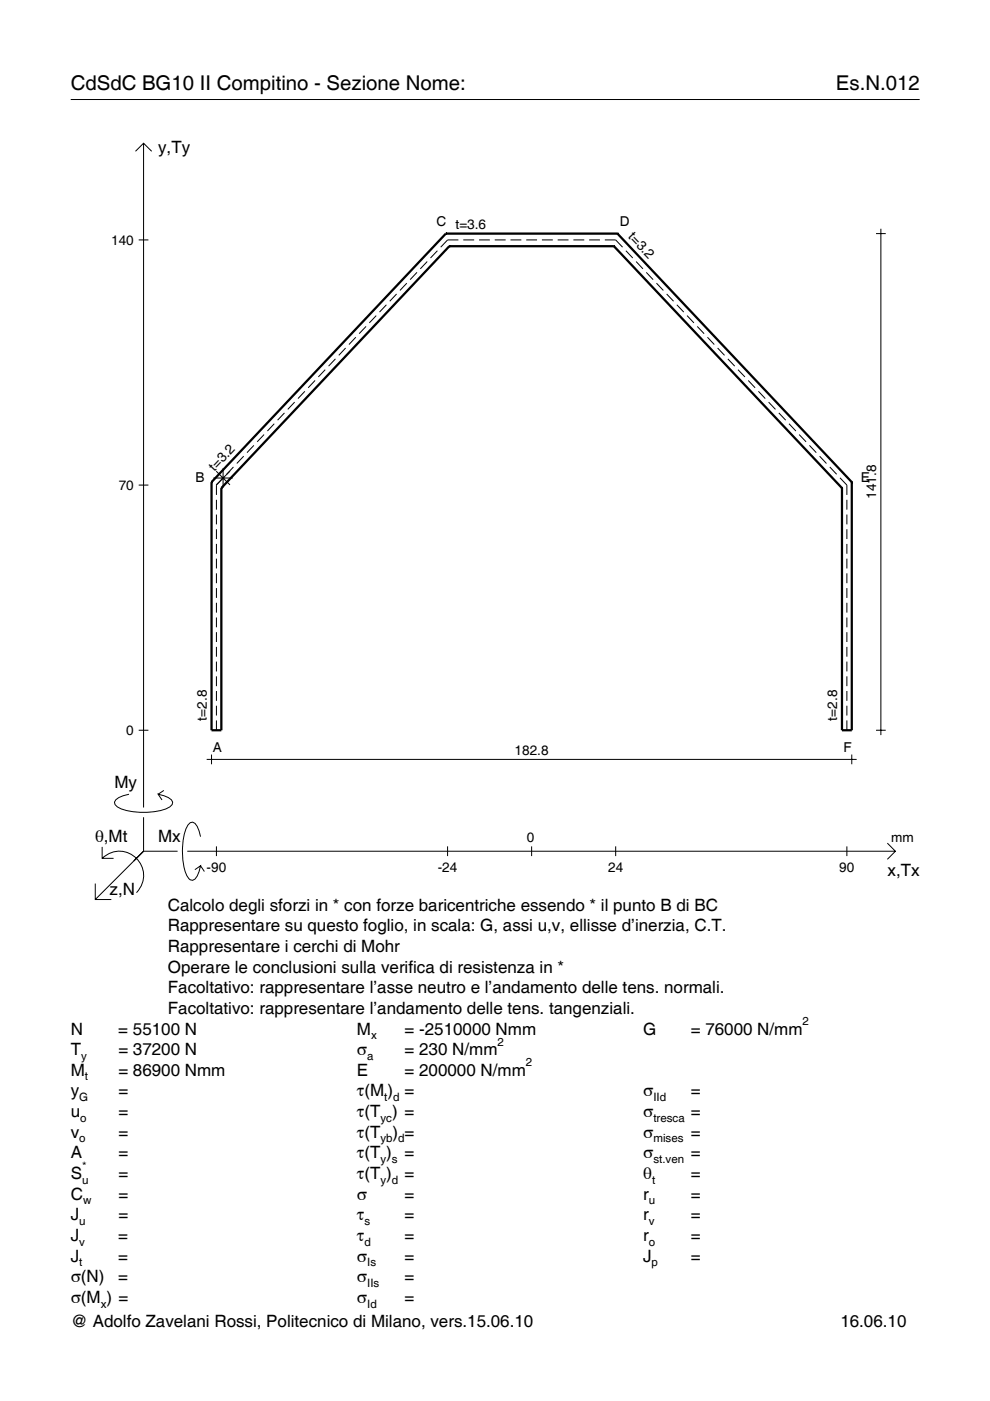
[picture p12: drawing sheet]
<svg xmlns="http://www.w3.org/2000/svg" width="210mm" height="297mm" viewBox="0 0 210 297" stroke-linecap="round" stroke-linejoin="round" font-family="sans-serif">
<g fill="none" stroke="#000" stroke-width=".21">
<path d="M15 21.1h180M28.7 32.1l1.7-1.7 1.8 1.7M30.4 30.4v140.8M29.4 50.9h2.1M88.4 57.7l-1.4 1.6M90.6 55.4l-1.5 1.6M92.7 53.2l-1.4 1.5M97.2 50.9h-2.3l-1.5 1.5M98.2 50.9h2.3M101.6 50.9h2.3M104.9 50.9h2.3M108.2 50.9h2.3"/>
<path d="M111.6 50.9h2.3M114.9 50.9h2.3M118.2 50.9h2.3M121.6 50.9h2.3M124.9 50.9h2.3M128.2 50.9h2.3l1.5 1.5M132.7 53.2l1.5 1.5M134.9 55.4l1.4 1.6M137 57.7l1.5 1.6M185.7 49.5h2.1M186.8 48.5v107.4M69 78.4l-1.5 1.5"/>
<path d="M71.1 76.1l-1.4 1.5M73.3 73.8l-1.5 1.5M75.4 71.5l-1.4 1.5M77.6 69.2l-1.5 1.5M79.8 66.9l-1.5 1.6M81.9 64.6l-1.4 1.6M84.1 62.3l-1.5 1.6M86.2 60l-1.4 1.6M139.2 60l1.4 1.6M141.3 62.3l1.5 1.6M143.5 64.6l1.5 1.6M145.7 66.9l1.4 1.6"/>
<path d="M147.8 69.2l1.5 1.5M150 71.5l1.4 1.5M152.2 73.8l1.4 1.5M154.3 76.1l1.5 1.5M156.5 78.4l1.4 1.5M45.8 99.9l3 2.9M47.3 99.3v4.1M48.8 99.9l-3 2.9M49.5 99l-1.5 1.6M51.7 96.7l-1.5 1.6M53.8 94.4l-1.4 1.6M56 92.1l-1.5 1.6"/>
<path d="M58.1 89.8l-1.4 1.6M60.3 87.5l-1.4 1.6M62.5 85.3l-1.5 1.5M64.6 83l-1.4 1.5M66.8 80.7l-1.5 1.5M158.6 80.7l1.5 1.5M160.8 83l1.5 1.5M163 85.3l1.4 1.5M165.1 87.5l1.5 1.6M167.3 89.8l1.4 1.6M169.4 92.1l1.5 1.6M171.6 94.4l1.5 1.6"/>
<path d="M173.8 96.7l1.4 1.6M175.9 99l1.5 1.6M29.4 102.8h2.1M45.2 101.3h4.2M45.9 106v2.1M45.9 109.1v2.1M45.9 112.2v2.1M45.9 115.3v2.1M45.9 118.4v2.1M47.3 101.3l-1.4 1.5v2.1M178.1 101.3l1.5 1.5v2.1M179.6 106v2.1"/>
<path d="M179.6 109.1v2.1M179.6 112.2v2.1M179.6 115.3v2.1M179.6 118.4v2.1M45.9 121.6v2M45.9 124.7v2.1M45.9 127.8v2.1M45.9 130.9v2.1M45.9 134v2.1M45.9 137.1v2.1M179.6 121.6v2M179.6 124.7v2.1"/>
<path d="M179.6 127.8v2.1M179.6 130.9v2.1M179.6 134v2.1M179.6 137.1v2.1M29.4 154.8h2.1M44.8 160v2M45.9 140.3v2.1M45.9 143.4v2.1M45.9 146.5v2.1M45.9 149.6v2.1M45.9 152.7v2.1M179.6 140.3v2.1"/>
<path d="M179.6 143.4v2.1M179.6 146.5v2.1M179.6 149.6v2.1M179.6 152.7v2.1M180.6 160v2M185.7 154.8h2.1M21.7 179.6v2.4h2.4M27.3 168.4a3.6 3.6 0 0 0-3 1.7l.1 .5a5.6 5.6 0 0 0 3.8 1.5 13.4 13.4 0 0 0 7.8-1l.5-.5 .1-.5a3.6 3.6 0 0 0-3.1-1.7l.8 1.2M30.4 173.3v7.2M34.7 167.6l-1.2 .8M42.5 177.4a3.6 3.6 0 0 0-1.7-3.1l-.5 .1a5.7 5.7 0 0 0-1.5 3.8 13.9 13.9 0 0 0 1.1 7.9l.4 .4 .5 .1a3.6 3.6 0 0 0 1.7-3l-1.2 .8M43.8 161h137.8"/>
<path d="M45.9 179.4v2.1M94.9 179.4v2.1M112.7 179.4v2.1M130.5 179.4v2.1M179.6 179.4v2.1M188.1 178.8l1.7 1.7-1.7 1.7M20.2 187.3v3.4h3.4M21.7 182a5.1 5.1 0 0 1 7.2 0 5.1 5.1 0 0 1 0 7.3M30.4 180.5l-10.2 10.2M30.4 180.5h7.2M39.7 180.5h150.1M42.5 183.6l.8 1.2"/>
</g>
<g fill="none" stroke="#000" stroke-width=".48">
<path d="M94.5 49.5h.1M94.5 49.5l-49.7 52.7M94.5 49.5h36.4M95.3 52.2h.1M95.3 52.2l-48.4 51.3M95.3 52.2h34.9M130.2 52.2h.1M130.2 52.2l48.3 51.3M130.9 49.5h.1M130.9 49.5l49.7 52.7M44.8 102.2h.1M44.8 102.2v52.6h2.1v-51.3"/>
<path d="M46.9 103.5h.1M178.5 103.5h.1M180.6 102.2h.1M180.6 102.2v52.6h-2.1v-51.3"/>
</g>
<g font-size="4.3">
<text x="15" y="19">CdSdC BG10 II Compitino - Sezione Nome:</text>
<text x="177.2" y="19">Es.N.012</text>
</g>
<g font-size="3.6">
<text x="33.5" y="32.4">y,Ty</text>
<text x="24.3" y="167.1">My</text>
<text x="20.1" y="178.4">θ,Mt</text>
<text x="33.5" y="178.4">Mx</text>
<text x="188.2" y="185.6">x,Tx</text>
<text x="23.2" y="189.7">z,N</text>
<text x="35.6" y="193.1">Calcolo degli sforzi in * con forze baricentriche essendo * il punto B di BC</text>
<text x="35.6" y="197.5">Rappresentare su questo foglio, in scala: G, assi u,v, ellisse d’inerzia, C.T.</text>
<text x="35.6" y="201.8">Rappresentare i cerchi di Mohr</text>
<text x="35.6" y="206.2">Operare le conclusioni sulla verifica di resistenza in *</text>
<text x="35.6" y="210.6">Facoltativo: rappresentare l’asse neutro e l’andamento delle tens. normali.</text>
<text x="35.6" y="215">Facoltativo: rappresentare l’andamento delle tens. tangenziali.</text>
<text x="15" y="219.3">N</text>
<text x="25.1" y="219.3">= 55100 N</text>
<text x="75.7" y="219.3">M</text>
<text x="85.8" y="219.3">= -2510000 Nmm</text>
<text x="136.4" y="219.3">G</text>
<text x="146.5" y="219.3">= 76000 N/mm</text>
<text x="15" y="223.7">T</text>
<text x="25.1" y="223.7">= 37200 N</text>
<text x="75.7" y="223.7">σ</text>
<text x="85.8" y="223.7">= 230 N/mm</text>
<text x="15" y="232.5">y</text>
<text x="15" y="228.1">M</text>
<text x="25.1" y="232.5">=</text>
<text x="25.1" y="228.1">= 86900 Nmm</text>
<text x="75.7" y="232.5">τ(M ) =</text>
<text x="75.7" y="228.1">E</text>
<text x="85.8" y="228.1">= 200000 N/mm</text>
<text x="136.4" y="232.5">σ</text>
<text x="146.5" y="232.5">=</text>
<text x="15" y="236.8">u</text>
<text x="25.1" y="236.8">=</text>
<text x="75.7" y="236.8">τ(T ) =</text>
<text x="136.4" y="236.8">σ</text>
<text x="146.5" y="236.8">=</text>
<text x="15" y="245.6">A</text>
<text x="15" y="241.2">v</text>
<text x="25.1" y="241.2">=</text>
<text x="25.1" y="245.6">=</text>
<text x="75.7" y="245.6">τ(T )</text>
<text x="75.7" y="241.2">τ(T</text>
<text x="83.3" y="241.2">) =</text>
<text x="85.8" y="245.6">=</text>
<text x="136.4" y="241.2">σ</text>
<text x="136.4" y="245.6">σ</text>
<text x="146.5" y="241.2">=</text>
<text x="146.5" y="245.6">=</text>
<text x="15" y="250">S</text>
<text x="25.1" y="250">=</text>
<text x="75.7" y="250">τ(T )</text>
<text x="85.8" y="250">=</text>
<text x="136.4" y="250">θ</text>
<text x="146.5" y="250">=</text>
<text x="15" y="254.3">C</text>
<text x="25.1" y="254.3">=</text>
<text x="75.7" y="254.3">σ</text>
<text x="85.8" y="254.3">=</text>
<text x="136.4" y="254.3">r</text>
<text x="146.5" y="254.3">=</text>
<text x="15" y="258.7">J</text>
<text x="15" y="263.1">J</text>
<text x="25.1" y="263.1">=</text>
<text x="25.1" y="258.7">=</text>
<text x="75.7" y="258.7">τ</text>
<text x="75.7" y="263.1">τ</text>
<text x="85.8" y="258.7">=</text>
<text x="85.8" y="263.1">=</text>
<text x="136.4" y="258.7">r</text>
<text x="136.4" y="263.1">r</text>
<text x="146.5" y="258.7">=</text>
<text x="146.5" y="263.1">=</text>
<text x="15" y="267.5">J</text>
<text x="25.1" y="267.5">=</text>
<text x="75.7" y="267.5">σ</text>
<text x="85.8" y="267.5">=</text>
<text x="136.4" y="267.5">J</text>
<text x="146.5" y="267.5">=</text>
<text x="15" y="271.8">σ(N)</text>
<text x="25.1" y="271.8">=</text>
<text x="75.7" y="271.8">σ</text>
<text x="85.8" y="271.8">=</text>
<text x="15" y="276.2">σ(M ) =</text>
<text x="15" y="281.4">@ Adolfo Zavelani Rossi, Politecnico di Milano, vers.15.06.10</text>
<text x="75.7" y="276.2">σ</text>
<text x="85.8" y="276.2">=</text>
<text x="178.2" y="281.4">16.06.10</text>
</g>
<g font-size="2.9">
<text x="92.5" y="47.9">C t=3.6</text>
<text x="131.4" y="47.9">D</text>
<text x="23.6" y="51.9">140</text>
<text x="133.1" y="50.3" transform="rotate(47 133.1 50.3)">t=3.2</text>
<text x="45.5" y="100" transform="rotate(-47 45.5 100)">t=3.2</text>
<text x="25.2" y="103.8">70</text>
<text x="41.4" y="102.2">B</text>
<text x="182.5" y="102.2">E</text>
<text x="185.7" y="105.8" transform="rotate(-90 185.7 105.8)">141.8</text>
<text x="26.8" y="155.8">0</text>
<text x="43.8" y="152.8" transform="rotate(-90 43.8 152.8)">t=2.8</text>
<text x="177.5" y="152.8" transform="rotate(-90 177.5 152.8)">t=2.8</text>
<text x="45.1" y="159.5">A</text>
<text x="109.1" y="160">182.8</text>
<text x="178.8" y="159.5">F</text>
<text x="111.7" y="178.4">0</text>
<text x="189" y="178.4">mm</text>
<text x="43.8" y="184.9">-90</text>
<text x="92.8" y="184.9">-24</text>
<text x="128.9" y="184.9">24</text>
<text x="178" y="184.9">90</text>
</g>
<g font-size="2.4">
<text x="78.7" y="220.3">x</text>
<text x="105.5" y="221.7">2</text>
<text x="170.2" y="217.3">2</text>
<text x="17.2" y="224.7">y</text>
<text x="77.9" y="224.7">a</text>
<text x="111.5" y="226.1">2</text>
<text x="16.8" y="233.5">G</text>
<text x="18" y="229.1">t</text>
<text x="81.5" y="233.5">t d</text>
<text x="138.5" y="233.5">IId</text>
<text x="17" y="237.8">o</text>
<text x="80.7" y="237.8">yc</text>
<text x="138.5" y="237.8">tresca</text>
<text x="16.8" y="242.2">o</text>
<text x="80.7" y="242.2">yb d</text>
<text x="138.5" y="242.2">mises</text>
<text x="17.4" y="251">u</text>
<text x="17.4" y="248">*</text>
<text x="80.7" y="246.6">y s</text>
<text x="80.7" y="251">y d</text>
<text x="138.2" y="251">t</text>
<text x="138.5" y="246.6">st.ven</text>
<text x="17.6" y="255.3">w</text>
<text x="137.6" y="255.3">u</text>
<text x="16.8" y="259.7">u</text>
<text x="77.3" y="259.7">s</text>
<text x="137.6" y="259.7">v</text>
<text x="16.8" y="264.1">v</text>
<text x="16.8" y="268.5">t</text>
<text x="77.3" y="264.1">d</text>
<text x="77.9" y="268.5">Is</text>
<text x="137.6" y="264.1">o</text>
<text x="138.2" y="268.5">p</text>
<text x="77.9" y="272.8">IIs</text>
<text x="21.4" y="277.2">x</text>
<text x="77.9" y="277.2">Id</text>
</g>
</svg>
